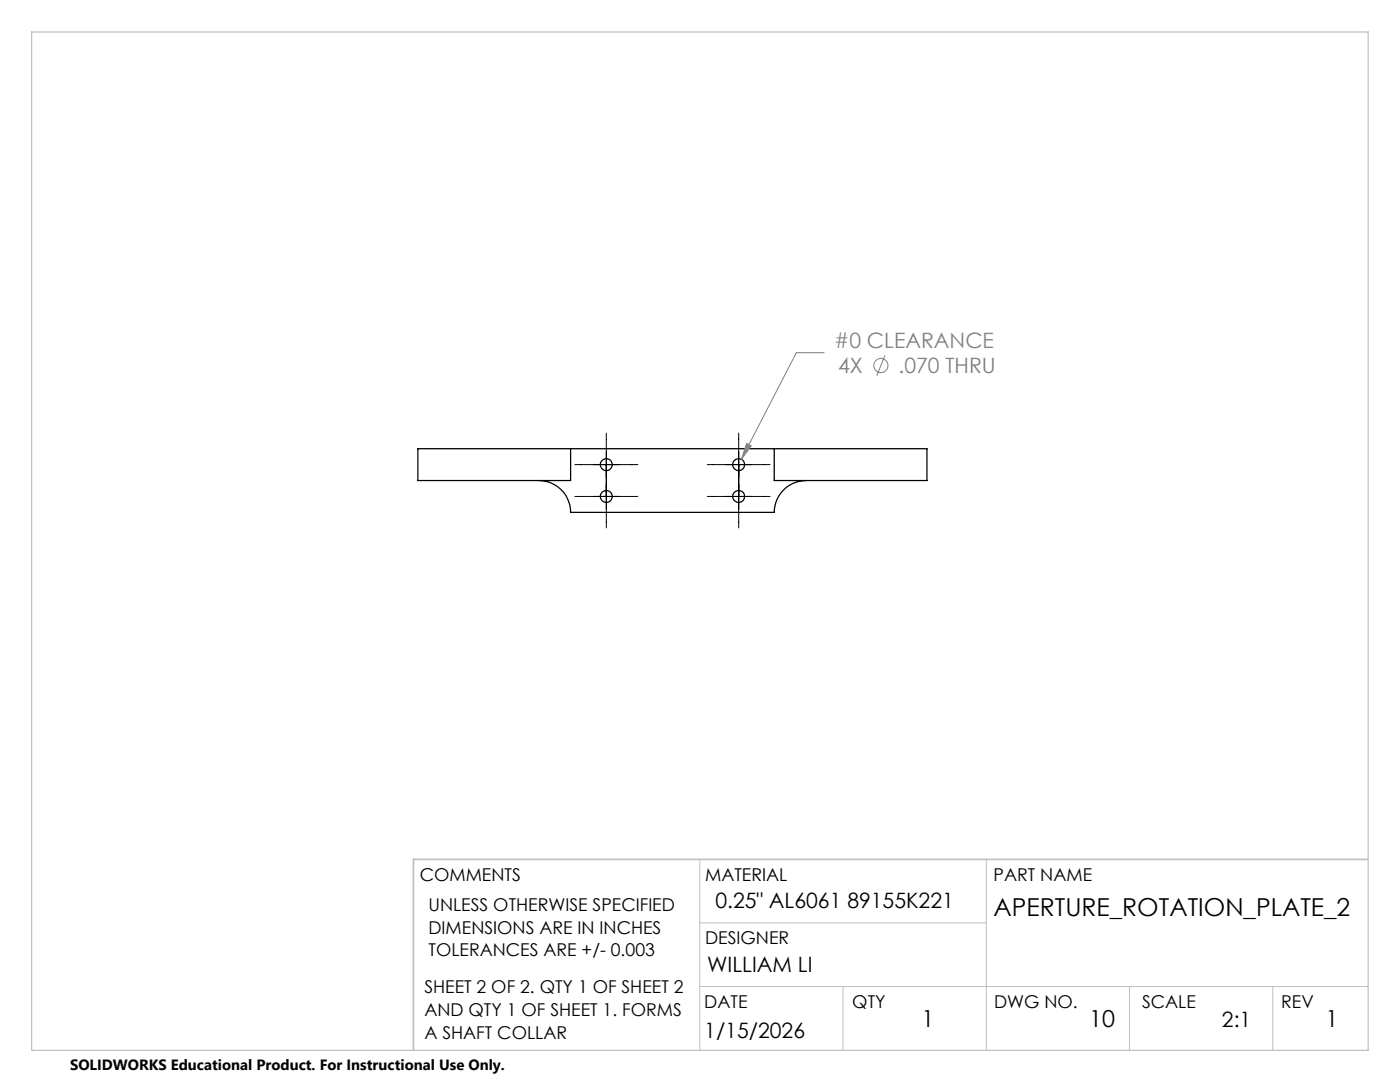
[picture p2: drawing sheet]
<svg xmlns="http://www.w3.org/2000/svg" width="279mm" height="216mm" viewBox="0 0 279 216" stroke-linecap="round" stroke-linejoin="round" font-family="sans-serif">
<g fill="none" stroke="#000" stroke-width=".25">
<path d="M107.5 95.9a6.3 6.3 0 0 1 6.4 6.3h40.6a6.4 6.4 0 0 1 6.4-6.3M113.9 89.5v6.4h-30.5v-6.4h101.6v6.4h-30.5v-6.4"/>
<circle cx="121" cy="92.7" r="1.19"/>
<circle cx="121" cy="99.1" r="1.19"/>
<circle cx="147.4" cy="92.7" r="1.18"/>
<circle cx="147.4" cy="99.1" r="1.18"/>
</g>
<g fill="none" stroke="#808080" stroke-width=".2">
<path d="M164.5 70.4h-5.6l-10.9 21.3M176.6 70.9l-1.6 4.1M149 88.5l.9 .5-1.9 2.7z"/>
<circle cx="175.8" cy="72.9" r="1.41"/>
</g>
<path d="M114.7 92.7h12.6M114.7 99.1h12.6M121 86.4v18.9M141.1 92.7h12.6M141.1 99.1h12.6M147.4 86.4v18.9" fill="none" stroke="#000" stroke-width=".2"/>
<path d="M139.7 171.5v38.1M196.8 171.5v38.1M139.7 196.8h133.3M139.7 184.1h57.1M168.2 196.8v12.8M225.4 196.8v12.8M254 196.8v12.8" fill="none" stroke="#c0c0c0" stroke-width=".2"/>
<path d="M6.3 6.4h266.7v203.2h-266.7z" fill="none" stroke="#c0c0c0" stroke-width=".25"/>
<path d="M273 171.5h-190.5v38.1" fill="none" stroke="#c0c0c0" stroke-width=".35"/>
<path d="M149 88.5l.9 .5-1.9 2.7z" fill="#808080"/>
<text font-size="4.9" x="198.3" y="182.7">APERTURE_ROTATION_PLATE_2</text>
<g font-size="4.7">
<text x="183.9" y="204.9">1</text>
<text x="217.4" y="204.9">10</text>
<text x="264.5" y="204.9">1</text>
</g>
<g font-size="4.2" fill="#808080">
<text x="166.5" y="69.4">#0 CLEARANCE</text>
<text x="167.3" y="74.5">4X</text>
<text x="179.3" y="74.5">.070 THRU</text>
</g>
<g font-size="4.2">
<text x="142.8" y="181.2">0.25&quot; AL6061 89155K221</text>
<text x="141.1" y="193.9">WILLIAM LI</text>
<text x="140.6" y="207.2">1/15/2026</text>
<text x="243.9" y="204.9">2:1</text>
</g>
<g font-size="3.5">
<text x="83.8" y="175.9">COMMENTS</text>
<text x="140.7" y="175.9">MATERIAL</text>
<text x="198.3" y="175.8">PART NAME</text>
<text x="85.5" y="181.8">UNLESS OTHERWISE SPECIFIED</text>
<text x="85.5" y="186.3">DIMENSIONS ARE IN INCHES</text>
<text x="85.5" y="190.8">TOLERANCES ARE +/- 0.003</text>
<text x="140.7" y="188.3">DESIGNER</text>
<text x="84.7" y="198.2">SHEET 2 OF 2. QTY 1 OF SHEET 2</text>
<text x="84.7" y="202.8">AND QTY 1 OF SHEET 1. FORMS</text>
<text x="140.6" y="201.2">DATE</text>
<text x="170.1" y="201.2">QTY</text>
<text x="198.4" y="201.2">DWG NO.</text>
<text x="227.9" y="201.2">SCALE</text>
<text x="255.7" y="201.2">REV</text>
<text x="84.7" y="207.3">A SHAFT COLLAR</text>
</g>
<text font-size="3" x="14" y="213.5">SOLIDWORKS Educational Product. For Instructional Use Only.</text>
</svg>
